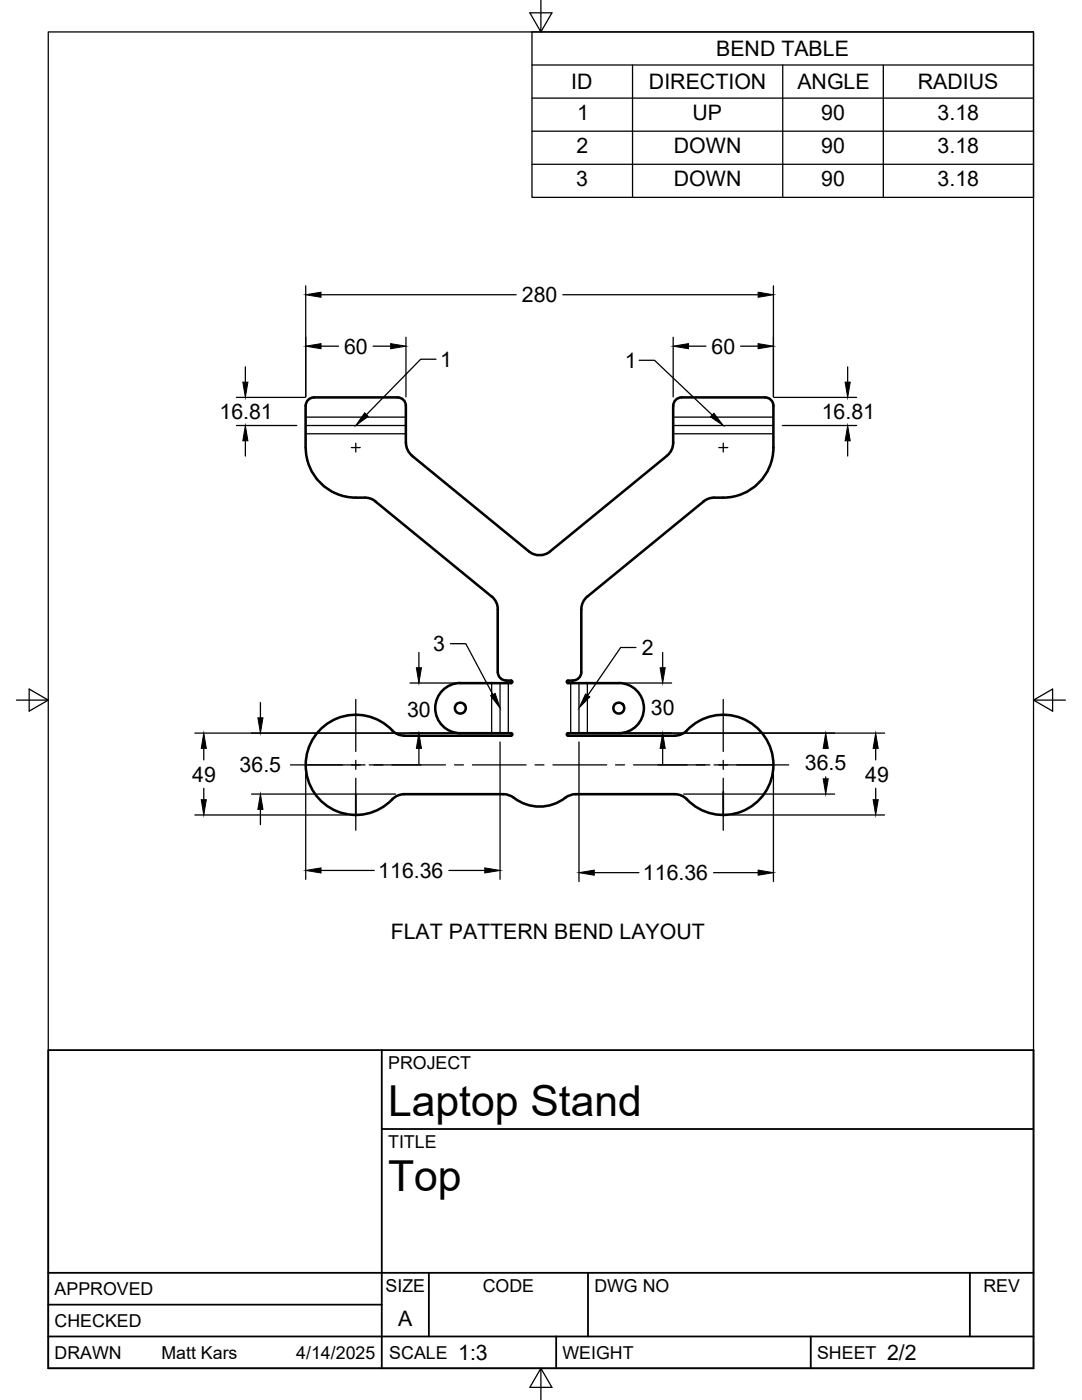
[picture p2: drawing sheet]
<svg xmlns="http://www.w3.org/2000/svg" width="216mm" height="279mm" viewBox="0 0 216 279" stroke-linecap="round" stroke-linejoin="round" font-family="sans-serif">
<!-- layer: Visible -->
<g fill="none" stroke="#000" stroke-width=".51">
<path d="M61 81v8.3M61 89.3a10 10 0 0 0 10 10 5.6 5.6 0 0 1 3.6 .5l23.5 19.2M61 81a1.66 1.66 0 0 1 1.7-1.7h16.6a1.66 1.66 0 0 1 1.7 1.7v7.4M81 88.4l.3 1.4 .9 1.2 23.4 19.1a3.3 3.3 0 0 0 4.2 0M134.3 88.4v-7.4a1.66 1.66 0 0 1 1.7-1.7h16.7a1.66 1.66 0 0 1 1.6 1.7v8.3M134.3 88.4l-.3 1.4-.9 1.1-23.3 19.1M142.5 99.3l-1.3 .3-.8 .5-23.2 18.9-.6 .8-.5 .8-.1 1v12.5a1.66 1.66 0 0 1-1.7 1.7M154.3 89.3a10 10 0 0 1-10 10h-1.8M98.1 119l.7 .8a3.1 3.1 0 0 1 .5 1.8v12.5a1.66 1.66 0 0 0 1.7 1.7M101 135.8h1M102 136.3h-10.1a5 5 0 0 0-5.1 5 5 5 0 0 0 5.1 5h10.1M102 135.8l.2 .3-.2 .2"/>
<path d="M114.3 135.8h-1l-.2 .3 .2 .2h10.2a5 5 0 0 1 5 5 5 5 0 0 1-5 5h-10.2l-.2 .3 .2 .2h21.3l1.4-.3 .7-.4a10 10 0 0 1 14.5-.7 10 10 0 0 1 0 14.5 10 10 0 0 1-14.5-.7l-1.2-.6-.8-.1h-19.8l-1.3 .3-.8 .4M100.4 158.5l1.3 .3 .8 .4M102 146.8h-21.3l-.9-.1-1.2-.6a10 10 0 0 0-14.5-.7 10 10 0 0 0 0 14.5 10 10 0 0 0 14.5-.7l1.2-.6 .9-.1h19.7M102 146.3l.2 .3-.2 .2M102.5 159.2a8.3 8.3 0 0 0 10.3 0"/>
<circle cx="91.9" cy="141.3" r="1.09"/>
<circle cx="123.5" cy="141.3" r="1.09"/>
</g>
<!-- layer: Bend Center -->
<path d="M61 84.9h20M134.3 84.9h20M99.8 136.3v10M115.5 136.3v10" fill="none" stroke="#000" stroke-width=".25"/>
<!-- layer: Visible Narrow -->
<path d="M61 83.2h20M61 86.6h20M134.3 83.2h20M134.3 86.6h20M98.1 136.3v10M101.4 136.3v10M113.9 136.3v10M117.2 136.3v10" fill="none" stroke="#000" stroke-width=".25"/>
<!-- layer: Border -->
<path d="M9.6 6.4h196.6v266.7h-196.6zM107.9 0v6.4l-2.2-3.8h4.4l-2.2 3.8M3.3 139.7h6.3l-3.8-2.2v4.4l3.8-2.2M206.2 139.7l3.8 2.2v-4.4l-3.8 2.2h6.4M107.9 273.1l2.2 3.8h-4.4l2.2-3.8v6.3" fill="none" stroke="#000" stroke-width=".25"/>
<!-- layer: Titleblock -->
<path d="M9.6 209.6h196.6v63.5h-196.6zM76.2 209.6v63.5M76.2 225.3h130M9.6 254h196.6M85.6 254v12.7M117.3 254v12.7M193.5 254v12.7M9.6 266.7h196.6M9.6 260.4h66.6M111 266.7v6.4M161.8 266.7v6.4" fill="none" stroke="#000" stroke-width=".36"/>
<!-- layer: FD_Dimensions -->
<g fill="none" stroke="#000" stroke-width=".25">
<path d="M61 57v22.2M64.1 58.8h38.9M112.3 58.8h39M154.3 57v22.2M47.2 79.3h13.7M49 73.2v3.1M64.1 69.1h3.4M74.4 69.1h3.6M81 67.3v11.9M134.3 67.3v11.9M137.4 69.1h3.5M147.8 69.1h3.5"/>
<path d="M154.4 79.3h16.5M169.1 73.2v3.1M47.2 84.9h12M49 88v3M156.1 84.9h14.8M169.1 88v3M81.8 136.3h16.2M83.6 130.2v3.1M117.3 136.3h16.7M132.2 130.2v3.1M38.9 146.3h59.1M40.7 149.4v2.3"/>
<path d="M40.7 157.3v2.3M50.2 158.5h28.7M52 140.2v3.1M61 154.4v21.1M83.6 149.4v3M99.8 148.1v27.4M115.5 148.1v27.8M117.3 146.3h59.2M132.2 149.4v3M136.4 158.5h30.1M154.3 154.4v21.5M164.8 149.4h.1"/>
<path d="M164.8 155v.4M174.7 149.4v2.3M174.7 157.3v2.3M38.9 162.6h30.3M52 161.5v3.1M64.1 173.7h10.6M89.6 173.7h7.1M118.6 174.2h8.9M142.4 174.2h8.9M146.1 162.6h30.4"/>
</g>
<g fill="#000" stroke="#000" stroke-width=".2">
<path d="M61 58.8l3.1-.5v1zM151.3 58.3l3 .5-3 .5zM48.5 76.3h1l-.5 3zM61 69.1l3.1-.5v1zM78 68.6l3 .5-3 .5zM134.3 69.1l3.1-.5v1zM151.3 68.6l3 .5-3 .5zM168.6 76.3h1.1l-.6 3zM49 84.9l.5 3.1h-1zM169.1 84.9l.6 3.1h-1.1zM83.1 133.3h1l-.5 3zM131.7 133.3h1l-.5 3z"/>
<path d="M40.7 146.3l.5 3.1h-1zM40.2 159.6h1l-.5 3zM51.5 143.3h1l-.5 3zM83.6 146.3l.5 3.1h-1zM132.2 146.3l.5 3.1h-1zM164.3 155.4h1l-.5 3.1zM164.8 146.3l.5 3.1h-1zM174.7 146.3l.5 3.1h-1zM174.2 159.6h1l-.5 3zM52 158.5l.5 3h-1zM61 173.7l3.1-.5v1zM96.7 173.2l3.1 .5-3.1 .5z"/>
<path d="M115.5 174.2l3.1-.5v1zM151.3 173.7l3 .5-3 .5z"/>
</g>
<!-- layer: Smart Centers -->
<g fill="none" stroke="#000" stroke-width=".25">
<path d="M70.1 89.3h1.8M71 88.4v1.8M143.4 89.3h1.8M144.3 88.4v1.8M71 139.6v10.4M144.3 139.6v10.4M58 152.7h14.8M71 151.7v1.8M71 155.3v10.4M73.7 152.7h15.2M90.7 152.7h1.8M94.3 152.7h10.7"/>
<path d="M106.8 152.7h1.7M110.3 152.7h10.8M122.8 152.7h1.8M126.4 152.7h15.2M142.5 152.7h14.9M144.3 151.7v1.8M144.3 155.3v10.4"/>
</g>
<!-- layer: Sketch3 -->
<path d="M71 158.5v4.1M144.3 158v4.6" fill="none" stroke="#000" stroke-width=".36"/>
<!-- layer: Bend Tables -->
<path d="M106.2 6.4h100v33h-100zM106.2 13h100M106.2 19.6h100M126.2 13v26.4M156.2 13v26.4M176.3 13v26.4M106.2 26.2h100M106.2 32.8h100" fill="none" stroke="#000" stroke-width=".25"/>
<!-- layer: BendIds -->
<path d="M72.8 82.4l.7 .7-2.5 1.8zM142.5 82.5l1.8 2.4-2.5-1.7zM97.9 138.9l.9-.5 1 2.9zM116.8 138.5l.9 .6-2.2 2.2z" fill="#000" stroke="#000" stroke-width=".2"/>
<path d="M87 71.7h-3.1l-10.8 11M127.6 71.9h3l11.5 10.9M89.9 128.5h3l5.4 10.1M126.9 129.2h-3.1l-6.5 9.6" fill="none" stroke="#000" stroke-width=".25"/>
<g font-size="8.5">
<text x="77.4" y="222.8">Laptop Stand</text>
<text x="77.4" y="237.8">Top</text>
</g>
<g font-size="4.3">
<text x="142.9" y="11.2">BEND TABLE</text>
<text x="114" y="17.8">ID</text>
<text x="129.5" y="17.8">DIRECTION</text>
<text x="159.1" y="17.8">ANGLE</text>
<text x="183.1" y="17.8">RADIUS</text>
<text x="115.2" y="23.9">1</text>
<text x="138.2" y="23.9">UP</text>
<text x="163.9" y="23.9">90</text>
<text x="187.1" y="23.9">3.18</text>
<text x="115" y="30.5">2</text>
<text x="134.5" y="30.6">DOWN</text>
<text x="163.9" y="30.5">90</text>
<text x="187.1" y="30.5">3.18</text>
<text x="115" y="37.1">3</text>
<text x="134.5" y="37.2">DOWN</text>
<text x="163.9" y="37.1">90</text>
<text x="187.1" y="37.1">3.18</text>
<text x="104.1" y="60.3">280</text>
<text x="68.6" y="70.6">60</text>
<text x="142" y="70.6">60</text>
<text x="87.8" y="73.2">1</text>
<text x="124.7" y="73.4">1</text>
<text x="43.8" y="83.6">16.81</text>
<text x="164" y="83.6">16.81</text>
<text x="86.4" y="130">3</text>
<text x="128" y="130.8">2</text>
<text x="81.2" y="143.1">30</text>
<text x="129.9" y="142.6">30</text>
<text x="38.4" y="156">49</text>
<text x="47.8" y="154.1">36.5</text>
<text x="160.6" y="153.7">36.5</text>
<text x="172.6" y="156">49</text>
<text x="75.5" y="175.2">116.36</text>
<text x="128.3" y="175.7">116.36</text>
<text x="78" y="187.3">FLAT PATTERN BEND LAYOUT</text>
<text x="79.5" y="264.5">A</text>
<text x="91.4" y="271.4">1:3</text>
<text x="177" y="271.4">2/2</text>
</g>
<g font-size="3.5">
<text x="77.4" y="213.4">PROJECT</text>
<text x="77.4" y="229.1">TITLE</text>
<text x="76.9" y="257.8">SIZE</text>
<text x="96.3" y="257.8">CODE</text>
<text x="118.6" y="257.8">DWG NO</text>
<text x="196.2" y="257.8">REV</text>
<text x="10.9" y="258.5">APPROVED</text>
<text x="10.9" y="264.8">CHECKED</text>
<text x="10.9" y="271.2">DRAWN</text>
<text x="32.2" y="271.2">Matt Kars</text>
<text x="59.1" y="271.2">4/14/2025</text>
<text x="77.7" y="271.2">SCALE</text>
<text x="112.2" y="271.2">WEIGHT</text>
<text x="163" y="271.2">SHEET</text>
</g>
</svg>
